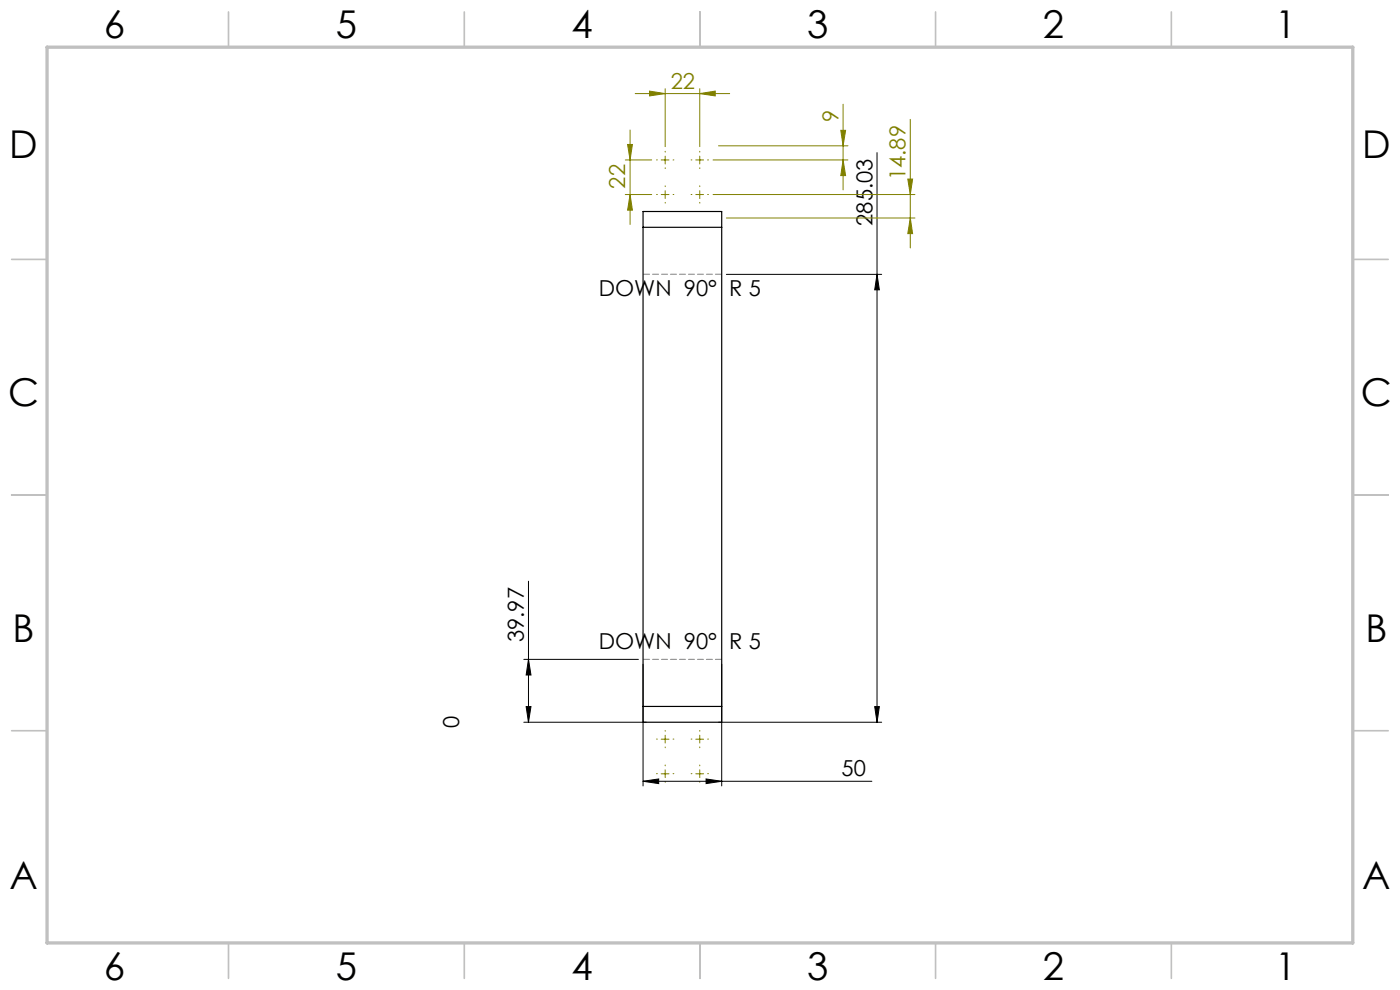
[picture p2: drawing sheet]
<svg xmlns="http://www.w3.org/2000/svg" width="297mm" height="210mm" viewBox="0 0 297 210" stroke-linecap="round" stroke-linejoin="round" font-family="sans-serif">
<g fill="none" stroke="#000" stroke-width=".21">
<path d="M186.1 32.4v120.8M154.1 58.2h32.9M186.1 58.2l.4 3.3h-.9zM111.1 139.9h24.3M112.1 139.9l.5 3.3h-1zM112.1 123.3v29.9M111.1 153.2h26M111.6 149.9h1l-.5 3.3zM136.4 140.9v25.8M152.4 153.2h34.6M153.1 140.9v25.8M185.6 149.9h.9l-.4 3.3z"/>
<path d="M136.4 165.7l3.3-.5v1zM136.4 165.7h48.6M149.8 165.2l3.3 .5-3.3 .5z"/>
</g>
<g fill="none" stroke="#808000" stroke-width=".21">
<path d="M134.8 19.9h20M137.8 19.3l3.3 .6-3.3 .4zM141.1 18.8v12.3M148.4 19.9l3.3-.6v1zM148.4 18.8v12.3M132.6 33.9h5.7M133.1 30.6h1.1l-.5 3.3zM133.7 27.6v20M140.3 33.9h1.6M141.1 33.1v1.7M147.6 33.9h1.7M148.4 33.1v1.7"/>
<path d="M151.3 33.9h28.6M152.4 30.9h27.5M178.4 27.6h1l-.5 3.3zM178.9 22.1v18.2M178.9 33.9l.5 3.3h-1zM192.6 38h1l-.5 3.3zM193.1 25.3v27.3M132.6 41.3h5.7M133.7 41.3l.5 3.3h-1.1zM140.3 41.3h1.6M141.1 40.5v1.6M147.6 41.3h1.7"/>
<path d="M148.4 40.5v1.6M151.3 41.3h42.8M154.1 46.2h40M193.1 46.2l.5 3.4h-1zM140.3 156.8h1.6M141.1 156v1.6M147.6 156.8h1.7M148.4 156v1.6M140.3 164.1h1.6M141.1 163.3v1.7M147.6 164.1h1.7M148.4 163.3v1.7"/>
</g>
<g fill="none" stroke="#808000" stroke-width=".21" stroke-dasharray="15.2 1.3 1.3 1.3">
<path d="M139.5 33.9h-.2M141.1 32.3v-.2M141.1 35.6v.2M141.1 39.6v-.2M142.8 33.9h.2M146.8 33.9h-.2M148.5 39.6v-.2M148.5 32.3v-.2M148.5 35.6v.2M150.1 33.9h.2M139.5 41.3h-.2M141.1 42.9v.2"/>
<path d="M142.8 41.3h.2M146.8 41.3h-.2M148.5 42.9v.2M150.1 41.3h.2M139.5 156.8h-.2M141.1 155.1v-.2M141.1 158.4v.2M142.8 156.8h.2M146.8 156.8h-.2M148.5 155.1v-.2M148.5 158.4v.2M150.1 156.8h.2"/>
<path d="M139.5 164.1h-.2M141.1 162.4v-.1M141.1 165.8v.1M142.8 164.1h.2M146.8 164.1h-.2M148.5 162.4v-.1M148.5 165.8v.1M150.1 164.1h.2"/>
</g>
<path d="M153.1 58.2h-16.6M136.5 139.9h16.6" fill="none" stroke="#808080" stroke-width=".21" stroke-dasharray="1.3 .6" stroke-dashoffset="-.1"/>
<g fill="none" stroke="#c0c0c0" stroke-width=".35">
<path d="M48.5 2.5v7.5M98.5 2.5v7.5M148.5 2.5v7.5M198.5 2.5v7.5M248.5 2.5v7.5M2.5 55h7.5M287 55h7.5M2.5 105h7.5M287 105h7.5M2.5 155h7.5M287 155h7.5M48.5 200v7.5"/>
<path d="M98.5 200v7.5M148.5 200v7.5M198.5 200v7.5M248.5 200v7.5"/>
</g>
<path d="M10 10h277v190h-277z" fill="none" stroke="#c0c0c0" stroke-width=".7"/>
<g fill="#000">
<path d="M112.1 139.9l.5 3.3h-1zM111.6 149.9h1l-.5 3.3z"/>
<path d="M185.6 149.9h.9l-.4 3.3zM186.1 58.2l.4 3.3h-.9z"/>
<path d="M136.4 165.7l3.3-.5v1zM149.8 165.2l3.3 .5-3.3 .5z"/>
</g>
<g fill="#808000">
<path d="M137.8 19.3l3.3 .6-3.3 .4zM148.4 19.9l3.3-.6v1z"/>
<path d="M178.9 33.9l.5 3.3h-1zM178.4 27.6h1l-.5 3.3z"/>
<path d="M192.6 38h1l-.5 3.3zM193.1 46.2l.5 3.4h-1zM133.1 30.6h1.1l-.5 3.3zM133.7 41.3l.5 3.3h-1.1z"/>
</g>
<path d="M136.4 48.2v-3.3h16.7v3.3M136.4 48.2v101.7M136.4 48.2h16.7M153.1 48.2v101.7M136.4 149.9v3.3h16.7v-3.3M136.4 149.9h16.7" fill="none" stroke="#000" stroke-width=".25"/>
<g font-size="8.1">
<text x="22" y="8">6</text>
<text x="71.2" y="8">5</text>
<text x="121.2" y="8">4</text>
<text x="171.3" y="8">3</text>
<text x="221.3" y="8">2</text>
<text x="270.5" y="8">1</text>
<text x="2" y="33.6">D</text>
<text x="289" y="33.6">D</text>
<text x="1.7" y="86.1">C</text>
<text x="288.7" y="86.1">C</text>
<text x="2.7" y="136.1">B</text>
<text x="289.7" y="136.1">B</text>
<text x="2" y="188.6">A</text>
<text x="289" y="188.6">A</text>
<text x="22" y="208">6</text>
<text x="71.2" y="208">5</text>
<text x="121.2" y="208">4</text>
<text x="171.3" y="208">3</text>
<text x="221.3" y="208">2</text>
<text x="270.5" y="208">1</text>
</g>
<g font-size="4.7" fill="#808000">
<text x="142.3" y="18.8">22</text>
<text x="177.9" y="26" transform="rotate(-90 177.9 26)">9</text>
<text x="132.7" y="40" transform="rotate(-90 132.7 40)">22</text>
<text x="192.1" y="38.2" transform="rotate(-90 192.1 38.2)">14.89</text>
</g>
<g font-size="4.7">
<text x="185.1" y="47.9" transform="rotate(-90 185.1 47.9)">285.03</text>
<text x="127" y="62.7">DOWN 90° R 5</text>
<text x="111.1" y="136.2" transform="rotate(-90 111.1 136.2)">39.97</text>
<text x="127" y="137.6">DOWN 90° R 5</text>
<text x="97.4" y="154.5" transform="rotate(-90 97.4 154.5)">0</text>
<text x="178.5" y="164.7">50</text>
</g>
</svg>
